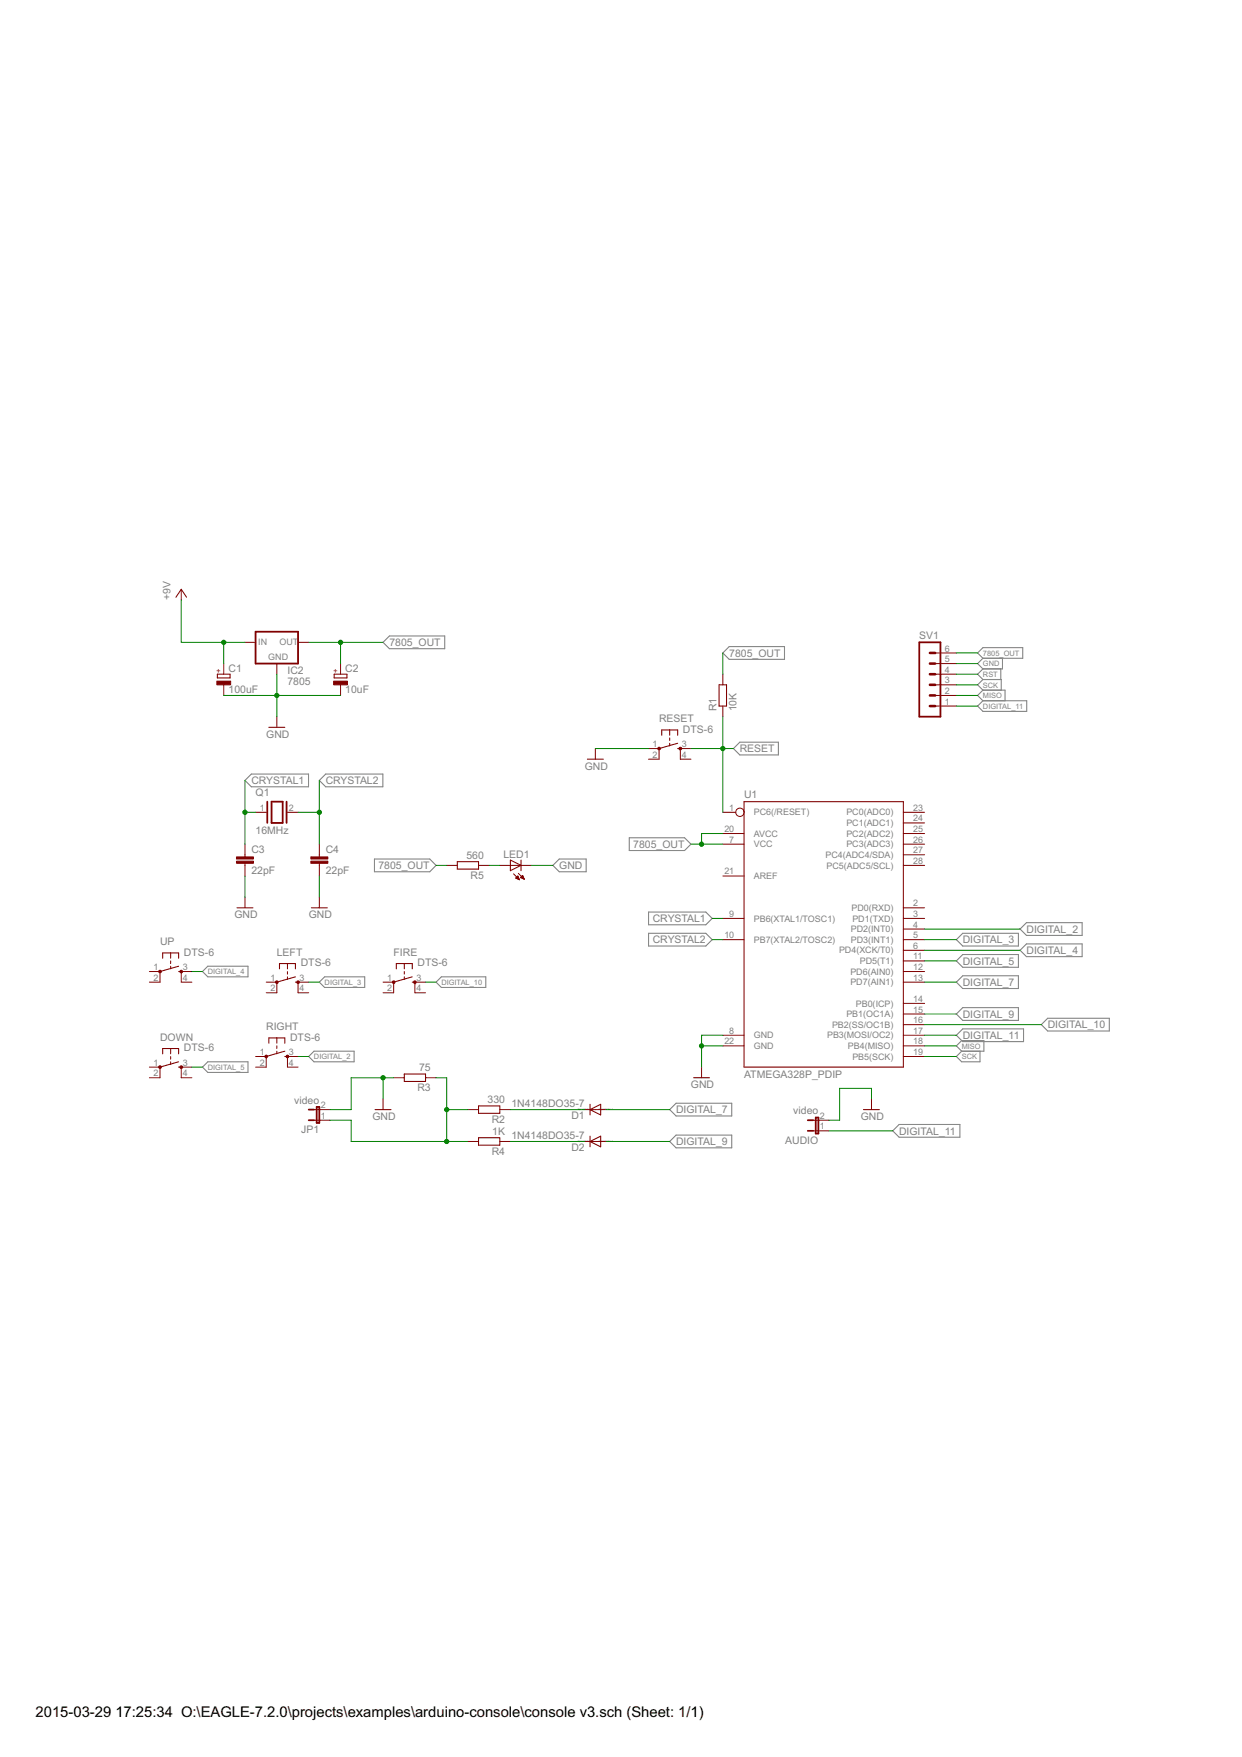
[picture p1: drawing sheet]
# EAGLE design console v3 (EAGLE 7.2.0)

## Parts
AUDIO  video  JP1E  [JP1]
C1  100uF  CPOL-EUE2,5-6E  [E2,5-6E]
C2  10uF  CPOL-EUE2,5-6E  [E2,5-6E]
C3  22pF  C2,5-3  [C2.5-3]
C4  22pF  C2,5-3  [C2.5-3]
D1  1N4148DO35-7  [DO35-7]
D2  1N4148DO35-7  [DO35-7]
DOWN  DTS-6  [DTS-6]
FIRE  DTS-6  [DTS-6]
IC2  7805  78MXXL  [78MXXL]
JP1  video  JP1E  [JP1]
LED1  LED3MM  [LED3MM]
LEFT  DTS-6  [DTS-6]
Q1  16MHz  XTAL/S  [QS]
R1  10K  R-EU_0204/5  [0204/5]
R2  330  R-EU_0204/5  [0204/5]
R3  75  R-EU_0204/5  [0204/5]
R4  1K  R-EU_0204/5  [0204/5]
R5  560  R-EU_0204/5  [0204/5]
RESET  DTS-6  [DTS-6]
RIGHT  DTS-6  [DTS-6]
SV1  MA06-1  [MA06-1]
U1  ATMEGA328P_PDIP  [DIL28-3]
UP  DTS-6  [DTS-6]

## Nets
7805_OUT: C2.+ IC2.OUT R1.2 R5.2 SV1.6 U1.7(VCC) U1.20(AVCC)
CRYSTAL1: C3.1 Q1.1 U1.9(PB6(XTAL1/TOSC1))
CRYSTAL2: C4.1 Q1.2 U1.10(PB7(XTAL2/TOSC2))
DIGITAL_2: RIGHT.3 U1.4(PD2(INT0))
DIGITAL_3: LEFT.3 U1.5(PD3(INT1))
DIGITAL_4: U1.6(PD4(XCK/T0)) UP.3
DIGITAL_5: DOWN.3 U1.11(PD5(T1))
DIGITAL_7: D1.A U1.13(PD7(AIN1))
DIGITAL_9: D2.A U1.15(PB1(OC1A))
DIGITAL_10: FIRE.3 U1.16(PB2(SS/OC1B))
DIGITAL_11: AUDIO.1 SV1.1 U1.17(PB3(MOSI/OC2))
GND: AUDIO.2 C1.- C2.- C3.2 C4.2 IC2.GND JP1.2 LED1.K(C) R3.2 RESET.1 SV1.5 U1.8(GND) U1.22(GND)
MISO: SV1.2 U1.18(PB4(MISO))
N$1: LED1.A R5.1
N$2: D1.C R2.1
N$3: D2.C R4.1
N$4: JP1.1 R2.2 R3.1 R4.2
RESET: R1.1 RESET.3 U1.1(PC6(/RESET))
RST: SV1.4
SCK: SV1.3 U1.19(PB5(SCK))
VCC: C1.+ IC2.IN ; supply symbol labelled +9V
Unconnected: DOWN.1 DOWN.2 DOWN.4 FIRE.1 FIRE.2 FIRE.4 LEFT.1 LEFT.2 LEFT.4 RESET.2 RESET.4 RIGHT.1 RIGHT.2 RIGHT.4 U1.2(PD0(RXD)) U1.3(PD1(TXD)) U1.12(PD6(AIN0)) U1.14(PB0(ICP)) U1.21(AREF) U1.23(PC0(ADC0)) U1.24(PC1(ADC1)) U1.25(PC2(ADC2)) U1.26(PC3(ADC3)) U1.27(PC4(ADC4/SDA)) U1.28(PC5(ADC5/SCL)) UP.1 UP.2 UP.4

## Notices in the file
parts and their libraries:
SparkFun-DigitalIC: Licensing: Creative Commons ShareAlike 4.0 International - https://creativecommons.org/licenses/by-sa/4.0
